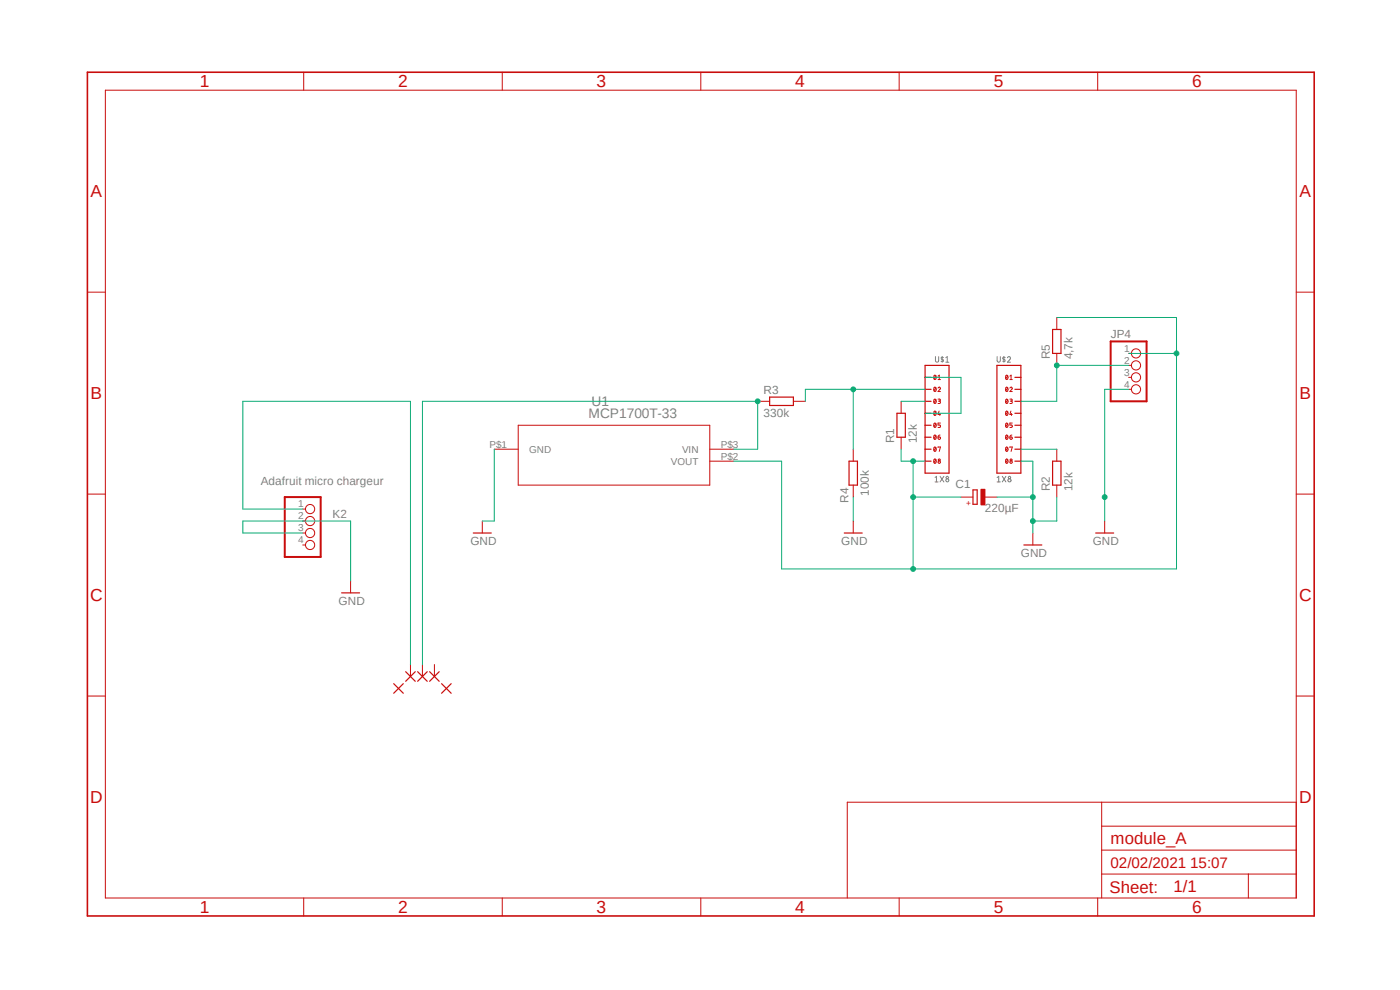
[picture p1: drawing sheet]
<svg xmlns="http://www.w3.org/2000/svg" width="297mm" height="210mm" viewBox="0 0 297 210" stroke-linecap="round" stroke-linejoin="round" font-family="sans-serif">
<path d="M17.9 15l261.2 179.9M279.1 15l-261.2 179.9" fill="none" stroke="#fff" stroke-width=".21"/>
<g fill="none" stroke="#808080" stroke-width=".21">
<path d="M198.5 75.6v.9a.34 .34 0 0 0 .3 .3 .34 .34 0 0 0 .3-.3v-.9M199.9 75.6v1.2M200.2 75.9l-.4-.1-.2 .1 .6 .5-.1 .3-.5-.1M200.7 75.9l.3-.3v1.2M200.7 76.8h.6M211.5 75.6v.9a.34 .34 0 0 0 .4 .3 .34 .34 0 0 0 .3-.3v-.9M213 75.6v1.2M213.2 75.9l-.3-.1-.2 .1 .5 .5v.3l-.5-.1M213.7 75.9a.33 .33 0 0 1 .5-.2 .33 .33 0 0 1 .1 .5l-.6 .6h.7M198.4 101.3l.3-.3v1.2M198.4 102.2h.6M199.4 101l.8 1.2"/>
<path d="M200.2 101l-.8 1.2M211.5 102.2h.7M211.5 101.3l.4-.3v1.2M212.6 101l.8 1.2M213.4 101l-.8 1.2"/>
<circle cx="201" cy="101.9" r=".33"/>
<circle cx="201" cy="101.3" r=".28"/>
<circle cx="214.2" cy="101.3" r=".26"/>
<circle cx="214.2" cy="101.9" r=".34"/>
</g>
<path d="M235.6 72.4h7.6v12.7h-7.6zM60.4 105.5h7.6v12.7h-7.6z" fill="none" stroke="#c90d0c" stroke-width=".42"/>
<g fill="none" stroke="#c90d0c" stroke-width=".21">
<path d="M198.2 79.6a.43 .43 0 0 1 .4 .5 .43 .43 0 0 1-.4 .4l-.1-.4zM198.5 79.8l-.3 .5M199 79.8l.3-.2v.9M213.5 79.6a.43 .43 0 0 1 .4 .5 .43 .43 0 0 1-.4 .4l-.2-.4zM213.8 79.8l-.4 .5M214.2 79.8l.3-.2v.9M239.4 75h.6M239.4 77.5h.6M104.9 95.3h5M109.9 90.2h40.7v12.7h-40.7zM150.6 95.3h5.1M150.6 97.8h5.1"/>
<path d="M160.7 85.1h2.6M168.3 85.1h2.6M181 95.3v2.5M191.2 85.1v2.6M191.2 92.8v2.5M198.2 87.3v-.1a.43 .43 0 0 1 .4 .5 .43 .43 0 0 1-.4 .4l-.1-.4zM198.2 82.2a.43 .43 0 0 1 .4 .4 .43 .43 0 0 1-.4 .4l-.1-.4zM198.2 84.7a.43 .43 0 0 1 .4 .4 .43 .43 0 0 1-.4 .5l-.1-.5zM198.2 89.8a.43 .43 0 0 1 .4 .4 .43 .43 0 0 1-.4 .4l-.1-.4zM198.2 92.3a.43 .43 0 0 1 .4 .5 .43 .43 0 0 1-.4 .4l-.1-.4zM198.2 94.9a.43 .43 0 0 1 .4 .4 .43 .43 0 0 1-.4 .4l-.1-.4zM198.2 97.4a.43 .43 0 0 1 .4 .4 .43 .43 0 0 1-.4 .5l-.1-.5z"/>
<path d="M198.5 82.3l-.3 .5M198.5 84.9l-.3 .5M198.5 87.4l-.3 .5M198.5 90l-.3 .5M198.5 92.5l-.3 .5M198.5 95l-.3 .5M198.5 97.6l-.3 .5M199 82.3l.3-.2 .2 .2v.2l-.5 .6h.5M199 84.7l.5 .1-.1 .2-.3 .1M199 92.7l.5 .1-.2 .4-.2-.1zM199 80.5h.5M199 94.9l.5-.1-.2 1"/>
<path d="M199.2 87.2l-.2 .7h.5M199.3 85.1h.1l.1 .3-.5 .2M199.4 87.7v.4M199.4 92.3h-.2l-.2 .4M199.5 89.7h-.5v.5l.5 .1v.3l-.5 .1M213.4 82.3l.1-.1a.43 .43 0 0 1 .4 .4 .43 .43 0 0 1-.4 .4l-.2-.4zM213.4 87.3l.1-.1a.43 .43 0 0 1 .4 .5 .43 .43 0 0 1-.4 .4l-.2-.4zM213.5 84.7a.43 .43 0 0 1 .4 .4 .43 .43 0 0 1-.4 .5l-.2-.5zM213.5 89.8a.43 .43 0 0 1 .4 .4 .43 .43 0 0 1-.4 .4l-.2-.4zM213.5 92.3a.43 .43 0 0 1 .4 .5 .43 .43 0 0 1-.4 .4l-.2-.4zM213.5 94.9a.43 .43 0 0 1 .4 .4 .43 .43 0 0 1-.4 .4l-.2-.4zM213.5 97.4a.43 .43 0 0 1 .4 .4 .43 .43 0 0 1-.4 .5l-.2-.5z"/>
<path d="M213.8 82.3l-.4 .5M213.8 84.9l-.4 .5M213.8 87.4l-.4 .5M213.8 90l-.4 .5M213.8 92.5l-.4 .5M213.8 95l-.4 .5M213.8 97.6l-.4 .5M214.2 82.3l.3-.2 .2 .2 .1 .2-.6 .6h.6M214.2 84.7l.6 .1-.1 .2-.4 .1M214.2 92.7h.5l.1 .3-.2 .2-.3-.1zM214.2 80.5h.6M214.2 94.9l.6-.1-.3 1"/>
<path d="M214.5 87.2l-.3 .7h.6M214.5 85.1h.2l.1 .3-.6 .2M214.6 87.7v.4M214.7 92.3l-.4 .2-.1 .2M214.8 89.7h-.6v.5h.5l.1 .2-.1 .2-.5 .1M224.2 95.3v2.5M239.4 80.1h.6M239.4 82.6h.6M64.2 108h.6M64.2 110.5h.6M64.2 113.1h.6M64.2 115.6h.6"/>
<path d="M102.3 110.5v2.6M181 102.9v2.6M219.1 113.1v2.5M224.2 102.9v2.6M234.4 110.5v2.6M87.1 141v2.5M89.6 141v2.5M92.2 141v2.5"/>
<circle cx="241" cy="75" r=".98"/>
<circle cx="241" cy="77.5" r=".98"/>
<circle cx="199.3" cy="97.6" r=".21"/>
<circle cx="199.3" cy="98" r=".25"/>
<circle cx="214.5" cy="97.6" r=".22"/>
<circle cx="214.5" cy="98" r=".25"/>
<circle cx="241" cy="80.1" r=".98"/>
<circle cx="241" cy="82.6" r=".98"/>
<circle cx="65.8" cy="113.1" r=".98"/>
<circle cx="65.8" cy="110.5" r=".98"/>
<circle cx="65.8" cy="108" r=".98"/>
<circle cx="65.8" cy="115.6" r=".98"/>
</g>
<g fill="none" stroke="#c90d0c" stroke-width=".25">
<path d="M196.3 77.5h5v22.9h-5zM211.5 77.5h5.1v22.9h-5.1zM163.3 84.2h5v1.8h-5zM180.1 97.8h1.8v5.1h-1.8zM190.3 87.7h1.8v5.1h-1.8zM196.3 97.8h1.2M196.3 80.1h1.2M196.3 82.6h1.2M196.3 85.1h1.2M196.3 87.7h1.2M196.3 90.2h1.2M196.3 92.8h1.2"/>
<path d="M196.3 95.3h1.2M215.3 97.8h1.3M215.3 80.1h1.3M215.3 82.6h1.3M215.3 85.1h1.3M215.3 87.7h1.3M215.3 90.2h1.3M215.3 92.8h1.3M215.3 95.3h1.3M223.3 97.8h1.8v5.1h-1.8zM100.4 113.1h3.8M206.4 103.9h.9v3.1h-.9z"/>
<path d="M217.2 115.6h3.8M232.5 113.1h3.8M83.5 145l2.1 2.1M85.6 145l-2.1 2.1M86.1 142.5l2 2M88.1 142.5l-2 2M88.6 142.5l2 2M90.6 142.5l-2 2M91.1 142.5l2.1 2M93.2 142.5l-2.1 2M93.7 145l2 2.1M95.7 145l-2 2.1"/>
</g>
<path d="M208.1 103.8h.9v3.3h-.9z" fill-rule="evenodd" fill="#c90d0c"/>
<g fill="none" stroke="#c90d0c" stroke-width=".21">
<path d="M22.4 19.1h252.6v171.4h-252.6zM64.4 15.3v3.8M106.6 15.3v3.8M148.7 15.3v3.8M190.8 15.3v3.8M232.9 15.3v3.8M18.5 62h3.9M224.2 67.4v2.5M224.2 75v2.5M275 62h3.8M18.5 104.8h3.9M181 110.5v2.6"/>
<path d="M203.9 105.5h2.5M208.1 103.8h.9v3.3h-.9zM209 105.5h2.5M275 104.8h3.8M74.4 123.2v2.6M18.5 147.7h3.9M275 147.7h3.8M233.7 170.2v20.3M233.7 175.3h41.3M275 170.2h-95.3v20.3M64.4 190.5v3.8M106.6 190.5v3.8"/>
<path d="M148.7 190.5v3.8M190.8 190.5v3.8M232.9 190.5v3.8M233.7 185.4h41.3M233.7 180.3h41.3M264.8 185.4v5.1"/>
</g>
<path d="M223.3 69.9h1.8v5.1h-1.8zM179.1 113.1h3.8M72.5 125.8h3.8" fill="none" stroke="#c90d0c" stroke-width=".25"/>
<path d="M18.5 15.3h260.3v179h-260.3z" fill="none" stroke="#c90d0c" stroke-width=".34"/>
<path d="M104.9 95.3v15.2h-2.6M234.4 82.6v27.9M64.2 108h-12.7v-22.9h35.6v55.9M64.2 113.1h-12.7v-2.6h22.9v12.7" fill="none" stroke="#0dab76" stroke-width=".21"/>
<circle cx="234.4" cy="105.5" r=".51" fill="#0dab76"/>
<g fill="none" stroke="#0dab76" stroke-width=".21">
<path d="M216.6 97.8h2.5v7.7h-7.6M234.4 82.6h5M219.1 110.5v2.6"/>
<circle cx="234.4" cy="105.5" r=".51"/>
</g>
<circle cx="219.1" cy="105.5" r=".51" fill="#0dab76"/>
<g fill="none" stroke="#0dab76" stroke-width=".21">
<path d="M219.1 105.5v5h5.1v-5"/>
<circle cx="219.1" cy="105.5" r=".51"/>
</g>
<circle cx="219.1" cy="110.5" r=".51" fill="#0dab76"/>
<g fill="none" stroke="#0dab76" stroke-width=".21">
<path d="M155.7 95.3h5v-10.2h-71.1v55.9M181 105.5v5"/>
<circle cx="219.1" cy="110.5" r=".51"/>
</g>
<circle cx="160.7" cy="85.1" r=".51" fill="#0dab76"/>
<g fill="none" stroke="#0dab76" stroke-width=".21">
<path d="M239.4 77.5h-15.2v7.6h-7.6"/>
<circle cx="160.7" cy="85.1" r=".51"/>
</g>
<circle cx="224.2" cy="77.5" r=".51" fill="#0dab76"/>
<g fill="none" stroke="#0dab76" stroke-width=".21">
<path d="M191.2 95.3v2.5h5.1M193.7 97.8v7.7h10.2"/>
<circle cx="224.2" cy="77.5" r=".51"/>
</g>
<circle cx="193.7" cy="97.8" r=".51" fill="#0dab76"/>
<g fill="none" stroke="#0dab76" stroke-width=".21">
<path d="M239.4 75h10.2v45.7h-83.8v-22.9h-10.1M193.7 105.5v15.2"/>
<circle cx="193.7" cy="97.8" r=".51"/>
</g>
<circle cx="193.7" cy="105.5" r=".51" fill="#0dab76"/>
<circle cx="193.7" cy="105.5" r=".51" fill="none" stroke="#0dab76" stroke-width=".21"/>
<circle cx="193.7" cy="120.7" r=".51" fill="#0dab76"/>
<g fill="none" stroke="#0dab76" stroke-width=".21">
<path d="M224.2 67.4h25.4v7.6"/>
<circle cx="193.7" cy="120.7" r=".51"/>
</g>
<circle cx="249.6" cy="75" r=".51" fill="#0dab76"/>
<g fill="none" stroke="#0dab76" stroke-width=".21">
<path d="M181 82.6v12.7M191.2 85.1h5.1M196.3 80.1h7.6v7.6h-7.6M196.3 82.6h-25.4v2.5"/>
<circle cx="249.6" cy="75" r=".51"/>
</g>
<circle cx="181" cy="82.6" r=".51" fill="#0dab76"/>
<g fill="none" stroke="#0dab76" stroke-width=".21">
<path d="M216.6 95.3h7.6"/>
<circle cx="181" cy="82.6" r=".51"/>
</g>
<g font-size="3.7" fill="#c90d0c">
<text x="42.4" y="18.5">1</text>
<text x="84.5" y="18.5">2</text>
<text x="126.6" y="18.5">3</text>
<text x="168.7" y="18.5">4</text>
<text x="210.8" y="18.5">5</text>
<text x="252.9" y="18.5">6</text>
<text x="19.2" y="41.9">A</text>
<text x="275.7" y="41.9">A</text>
<text x="19.2" y="84.7">B</text>
<text x="275.7" y="84.7">B</text>
<text x="19.1" y="127.5">C</text>
<text x="275.6" y="127.5">C</text>
<text x="19.1" y="170.4">D</text>
<text x="275.6" y="170.4">D</text>
<text x="42.4" y="193.7">1</text>
<text x="84.5" y="193.7">2</text>
<text x="126.6" y="193.7">3</text>
<text x="168.7" y="193.7">4</text>
<text x="210.8" y="193.7">5</text>
<text x="252.9" y="193.7">6</text>
</g>
<g font-size="3.6" fill="#c90d0c">
<text x="235.6" y="179.1">module_A</text>
<text x="235.4" y="189.4">Sheet:</text>
<text x="249" y="189.2">1/1</text>
</g>
<text font-size="3.2" fill="#c90d0c" x="235.6" y="184.1">02/02/2021 15:07</text>
<g font-size="2.9" fill="#808080">
<text x="124.9" y="88.7">MCP1700T-33</text>
<text x="125.5" y="86.2">U1</text>
</g>
<g font-size="2.5" fill="#808080">
<text x="235.6" y="71.8">JP4</text>
<text x="222.7" y="76.2" transform="rotate(-90 222.7 76.2)">R5</text>
<text x="227.5" y="76.2" transform="rotate(-90 227.5 76.2)">4,7k</text>
<text x="162" y="83.7">R3</text>
<text x="162" y="88.4">330k</text>
<text x="189.7" y="94" transform="rotate(-90 189.7 94)">R1</text>
<text x="194.5" y="94" transform="rotate(-90 194.5 94)">12k</text>
<text x="55.3" y="102.9">Adafruit micro chargeur</text>
<text x="180" y="106.7" transform="rotate(-90 180 106.7)">R4</text>
<text x="184.3" y="105.2" transform="rotate(-90 184.3 105.2)">100k</text>
<text x="202.7" y="103.5">C1</text>
<text x="222.7" y="104.2" transform="rotate(-90 222.7 104.2)">R2</text>
<text x="227.5" y="104.2" transform="rotate(-90 227.5 104.2)">12k</text>
<text x="70.6" y="109.9">K2</text>
<text x="209" y="108.6">220µF</text>
<text x="99.8" y="115.6">GND</text>
<text x="178.5" y="115.6">GND</text>
<text x="216.6" y="118.2">GND</text>
<text x="231.8" y="115.6">GND</text>
<text x="71.8" y="128.3">GND</text>
</g>
<g font-size="2.1" fill="#808080">
<text x="238.5" y="74.6">1</text>
<text x="238.5" y="77.2">2</text>
<text x="238.5" y="79.7">3</text>
<text x="238.5" y="82.3">4</text>
<text x="103.8" y="95">P$1</text>
<text x="152.9" y="95">P$3</text>
<text x="112.3" y="96.1">GND</text>
<text x="142.3" y="98.6">VOUT</text>
<text x="144.7" y="96.1">VIN</text>
<text x="152.9" y="97.5">P$2</text>
<text x="63.2" y="107.6">1</text>
<text x="63.2" y="110.2">2</text>
<text x="63.2" y="112.7">3</text>
<text x="63.2" y="115.2">4</text>
</g>
<text font-size="1.8" fill="#c90d0c" x="205" y="107.3">+</text>
</svg>
